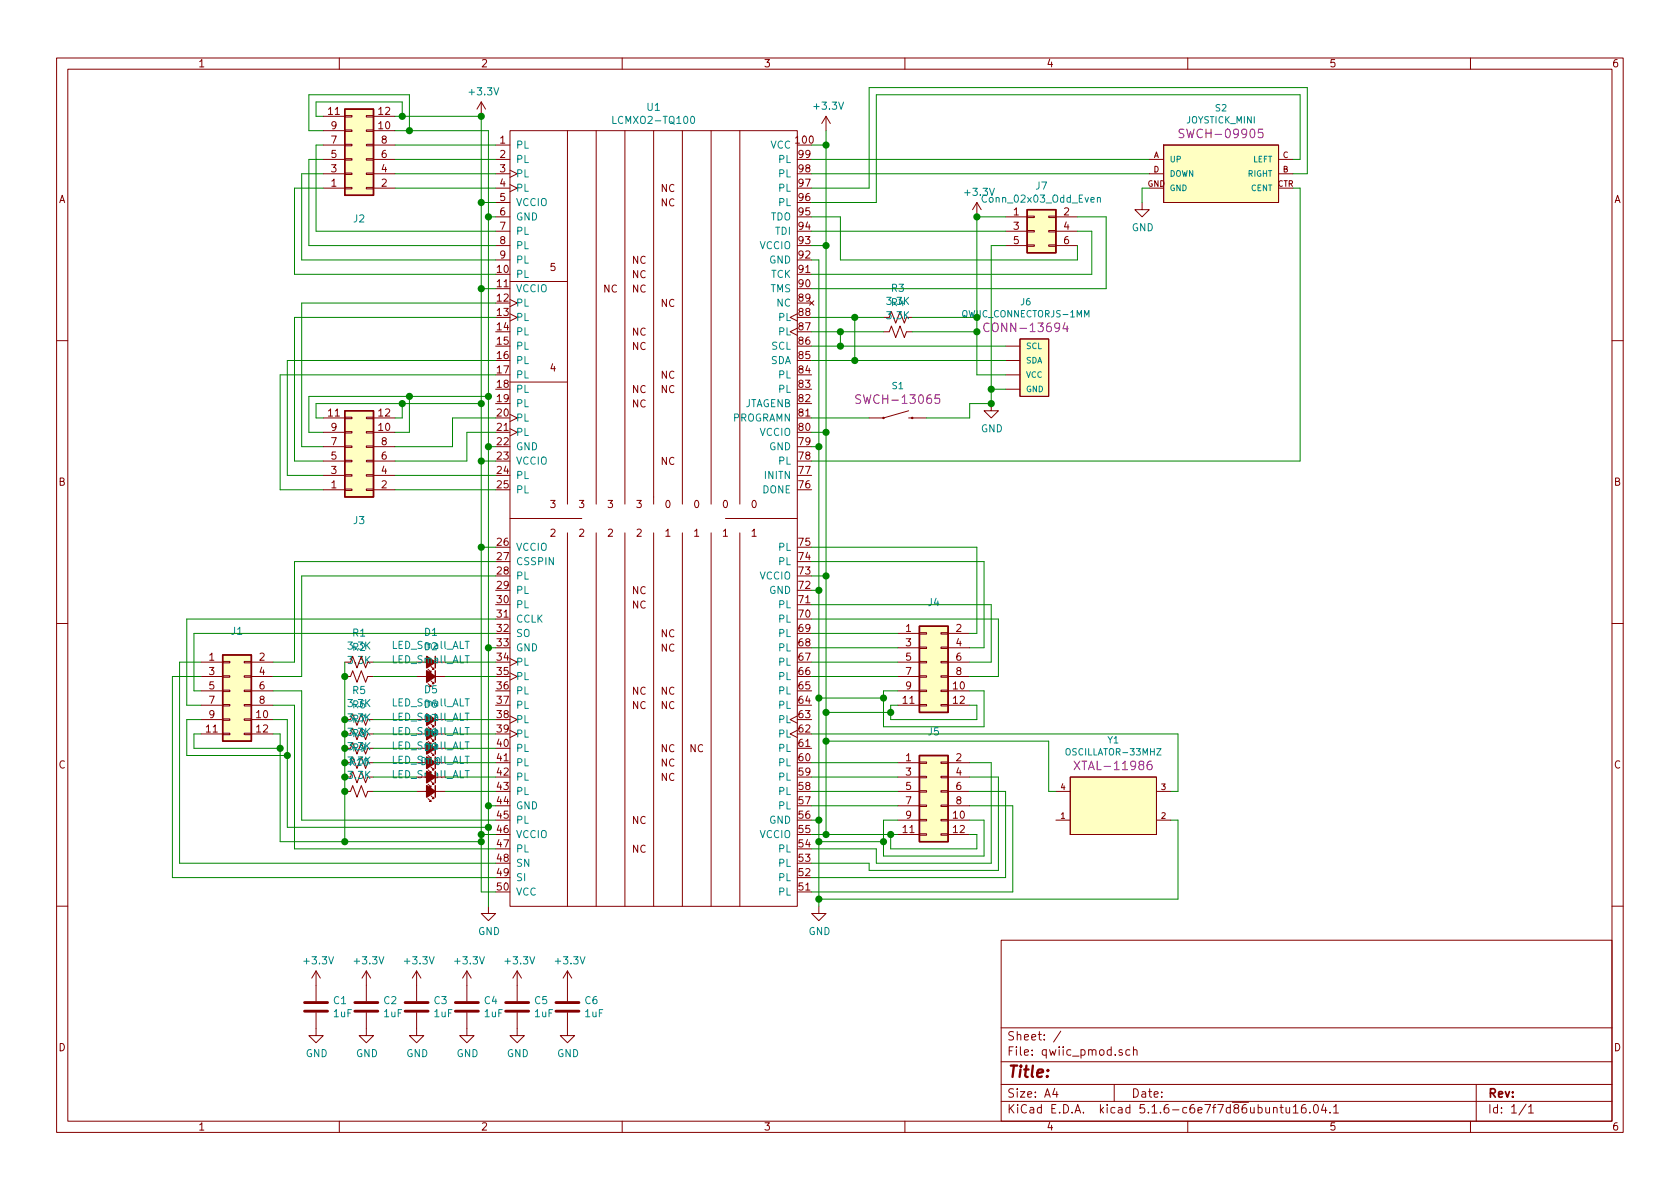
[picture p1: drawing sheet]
EESchema Schematic File Version 4
EELAYER 29 0
EELAYER END
$Descr A4 11693 8268
encoding utf-8
Sheet 1 1
Title ""
Date ""
Rev ""
Comp ""
Comment1 ""
Comment2 ""
Comment3 ""
Comment4 ""
$EndDescr
$Comp
L Connector_Generic:Conn_02x06_Odd_Even J2
U 1 1
P 2450 1100
F 0 "J2" H 2500 1517 50  0000 C CNN
F 1 "Conn_02x06_Top_Bottom" H 2500 1426 50  0001 C CNN
F 2 "Connector_Samtec_HLE_SMD:Samtec_HLE-106-02-xxx-DV-BE_2x06_P2.54mm_Horizontal" H 2450 1100 50  0001 C CNN
F 3 "~" H 2450 1100 50  0001 C CNN
	1    2450 1100
	1    0    0    1   
$EndComp
$Comp
L Connector_Generic:Conn_02x06_Odd_Even J3
U 1 1
P 2450 3200
F 0 "J3" H 2500 3617 50  0000 C CNN
F 1 "Conn_02x06_Top_Bottom" H 2500 3526 50  0001 C CNN
F 2 "Connector_Samtec_HLE_SMD:Samtec_HLE-106-02-xxx-DV-BE_2x06_P2.54mm_Horizontal" H 2450 3200 50  0001 C CNN
F 3 "~" H 2450 3200 50  0001 C CNN
	1    2450 3200
	1    0    0    1   
$EndComp
$Comp
L Connector_Generic:Conn_02x06_Odd_Even J5
U 1 1
P 6450 5500
F 0 "J5" H 6500 5917 50  0000 C CNN
F 1 "Conn_02x06_Top_Bottom" H 6500 5826 50  0001 C CNN
F 2 "Connector_Samtec_HLE_SMD:Samtec_HLE-106-02-xxx-DV-BE_2x06_P2.54mm_Horizontal" H 6450 5500 50  0001 C CNN
F 3 "~" H 6450 5500 50  0001 C CNN
	1    6450 5500
	1    0    0    -1  
$EndComp
$Comp
L Connector_Generic:Conn_02x06_Odd_Even J4
U 1 1
P 6450 4600
F 0 "J4" H 6500 5017 50  0000 C CNN
F 1 "Conn_02x06_Top_Bottom" H 6500 4926 50  0001 C CNN
F 2 "Connector_Samtec_HLE_SMD:Samtec_HLE-106-02-xxx-DV-BE_2x06_P2.54mm_Horizontal" H 6450 4600 50  0001 C CNN
F 3 "~" H 6450 4600 50  0001 C CNN
	1    6450 4600
	1    0    0    -1  
$EndComp
$Comp
L SparkFun-Connectors:QWIIC_CONNECTORJS-1MM J6
U 1 1
P 7100 2700
F 0 "J6" H 7058 3310 45  0000 C CNN
F 1 "QWIIC_CONNECTORJS-1MM" H 7058 3226 45  0000 C CNN
F 2 "Connectors:1X04_1MM_RA" H 7100 3200 20  0001 C CNN
F 3 "" H 7100 2700 50  0001 C CNN
F 4 "CONN-13694" H 7058 3131 60  0000 C CNN "Field4"
	1    7100 2700
	-1   0    0    -1  
$EndComp
$Comp
L custom:LCMXO2-TQ100 U1
U 1 1
P 4550 3600
F 0 "U1" H 4550 6465 50  0000 C CNN
F 1 "LCMXO2-TQ100" H 4550 6374 50  0000 C CNN
F 2 "Package_QFP:LQFP-100_14x14mm_P0.5mm" H 4550 3600 50  0001 C CNN
F 3 "" H 4550 3600 50  0001 C CNN
	1    4550 3600
	1    0    0    -1  
$EndComp
Wire Wire Line
	7000 2400 5850 2400
Wire Wire Line
	5650 2500 5950 2500
$Comp
L Connector_Generic:Conn_02x03_Odd_Even J7
U 1 1
P 7200 1600
F 0 "J7" H 7250 1917 50  0000 C CNN
F 1 "Conn_02x03_Odd_Even" H 7250 1826 50  0000 C CNN
F 2 "Connector:Tag-Connect_TC2030-IDC-NL_2x03_P1.27mm_Vertical" H 7200 1600 50  0001 C CNN
F 3 "~" H 7200 1600 50  0001 C CNN
	1    7200 1600
	1    0    0    -1  
$EndComp
$Comp
L power:+3.3V #PWR04
U 1 1
P 5750 900
F 0 "#PWR04" H 5750 750 50  0001 C CNN
F 1 "+3.3V" H 5765 1073 50  0000 C CNN
F 2 "" H 5750 900 50  0001 C CNN
F 3 "" H 5750 900 50  0001 C CNN
	1    5750 900 
	1    0    0    -1  
$EndComp
$Comp
L power:+3.3V #PWR01
U 1 1
P 3350 800
F 0 "#PWR01" H 3350 650 50  0001 C CNN
F 1 "+3.3V" H 3365 973 50  0000 C CNN
F 2 "" H 3350 800 50  0001 C CNN
F 3 "" H 3350 800 50  0001 C CNN
	1    3350 800 
	1    0    0    -1  
$EndComp
$Comp
L power:GND #PWR02
U 1 1
P 3400 6300
F 0 "#PWR02" H 3400 6050 50  0001 C CNN
F 1 "GND" H 3405 6127 50  0000 C CNN
F 2 "" H 3400 6300 50  0001 C CNN
F 3 "" H 3400 6300 50  0001 C CNN
	1    3400 6300
	1    0    0    -1  
$EndComp
$Comp
L power:GND #PWR03
U 1 1
P 5700 6300
F 0 "#PWR03" H 5700 6050 50  0001 C CNN
F 1 "GND" H 5705 6127 50  0000 C CNN
F 2 "" H 5700 6300 50  0001 C CNN
F 3 "" H 5700 6300 50  0001 C CNN
	1    5700 6300
	1    0    0    -1  
$EndComp
Wire Wire Line
	5700 6300 5700 6250
Wire Wire Line
	5700 5700 5650 5700
Wire Wire Line
	5650 4100 5700 4100
Wire Wire Line
	5700 4100 5700 4850
Connection ~ 5700 5700
Wire Wire Line
	5650 3100 5700 3100
Wire Wire Line
	5700 3100 5700 4100
Connection ~ 5700 4100
Wire Wire Line
	5650 1800 5700 1800
Wire Wire Line
	5700 1800 5700 3100
Connection ~ 5700 3100
Wire Wire Line
	5650 1000 5750 1000
Wire Wire Line
	5750 1000 5750 900 
Wire Wire Line
	5650 1700 5750 1700
Wire Wire Line
	5750 1700 5750 1000
Connection ~ 5750 1000
Wire Wire Line
	5650 3000 5750 3000
Wire Wire Line
	5750 3000 5750 1700
Connection ~ 5750 1700
Wire Wire Line
	5650 4000 5750 4000
Wire Wire Line
	5750 4000 5750 3000
Connection ~ 5750 3000
Wire Wire Line
	5650 5800 5750 5800
Wire Wire Line
	5750 5800 5750 5150
Connection ~ 5750 4000
Wire Wire Line
	5650 1600 7000 1600
$Comp
L power:GND #PWR06
U 1 1
P 6900 2800
F 0 "#PWR06" H 6900 2550 50  0001 C CNN
F 1 "GND" H 6905 2627 50  0000 C CNN
F 2 "" H 6900 2800 50  0001 C CNN
F 3 "" H 6900 2800 50  0001 C CNN
	1    6900 2800
	1    0    0    -1  
$EndComp
$Comp
L power:+3.3V #PWR05
U 1 1
P 6800 1500
F 0 "#PWR05" H 6800 1350 50  0001 C CNN
F 1 "+3.3V" H 6815 1673 50  0000 C CNN
F 2 "" H 6800 1500 50  0001 C CNN
F 3 "" H 6800 1500 50  0001 C CNN
	1    6800 1500
	1    0    0    -1  
$EndComp
Wire Wire Line
	6800 2600 6800 2300
Wire Wire Line
	6900 2800 6900 2700
Wire Wire Line
	6900 1700 6900 2700
Connection ~ 6900 2700
Wire Wire Line
	7500 1600 7600 1600
Wire Wire Line
	7600 1600 7600 1900
Wire Wire Line
	7500 1500 7700 1500
Wire Wire Line
	7700 1500 7700 2000
Wire Wire Line
	7700 2000 5650 2000
Wire Wire Line
	7600 1900 5650 1900
Wire Wire Line
	7500 1700 7500 1800
Wire Wire Line
	7500 1800 5850 1800
Wire Wire Line
	5850 1800 5850 1500
Wire Wire Line
	5850 1500 5650 1500
Wire Wire Line
	6800 1500 7000 1500
Wire Wire Line
	6800 2600 7000 2600
Wire Wire Line
	6900 1700 7000 1700
Wire Wire Line
	6900 2700 7000 2700
Wire Wire Line
	5650 2300 5850 2300
Wire Wire Line
	5850 2300 5850 2400
Connection ~ 5850 2400
Wire Wire Line
	5850 2400 5650 2400
Wire Wire Line
	5650 2200 5950 2200
Wire Wire Line
	5950 2200 5950 2500
Connection ~ 5950 2500
Wire Wire Line
	5950 2500 7000 2500
Wire Wire Line
	3400 6300 3400 5750
Wire Wire Line
	3400 5600 3450 5600
Wire Wire Line
	3450 4500 3400 4500
Wire Wire Line
	3400 4500 3400 5600
Connection ~ 3400 5600
Wire Wire Line
	3450 3100 3400 3100
Connection ~ 3400 4500
Wire Wire Line
	3450 1500 3400 1500
Wire Wire Line
	3400 1500 3400 2750
Connection ~ 3400 3100
Wire Wire Line
	3450 1400 3350 1400
Wire Wire Line
	3450 3200 3350 3200
Wire Wire Line
	3350 3200 3350 2800
Connection ~ 3350 1400
Wire Wire Line
	3400 3100 3400 4500
Wire Wire Line
	3450 3800 3350 3800
Wire Wire Line
	3350 3800 3350 3200
Connection ~ 3350 3200
Wire Wire Line
	3450 5800 3350 5800
Wire Wire Line
	3350 5800 3350 3800
Connection ~ 3350 3800
Wire Wire Line
	3450 6200 3350 6200
Wire Wire Line
	3350 6200 3350 5850
Connection ~ 3350 5800
Wire Wire Line
	3450 2000 3350 2000
Connection ~ 3350 2000
Wire Wire Line
	3350 2000 3350 1400
Connection ~ 3400 1500
Wire Wire Line
	2750 2900 2800 2900
Wire Wire Line
	2800 2900 2800 2800
Wire Wire Line
	2800 2800 2200 2800
Wire Wire Line
	2200 2800 2200 2900
Wire Wire Line
	2200 2900 2250 2900
Wire Wire Line
	2250 3000 2150 3000
Wire Wire Line
	2150 3000 2150 2750
Wire Wire Line
	2150 2750 2850 2750
Wire Wire Line
	2850 2750 2850 3000
Wire Wire Line
	2850 3000 2750 3000
Wire Wire Line
	2750 3400 3450 3400
Wire Wire Line
	2750 3300 3450 3300
Wire Wire Line
	2750 3200 3250 3200
Wire Wire Line
	3250 3200 3250 3000
Wire Wire Line
	3250 3000 3450 3000
Wire Wire Line
	2750 3100 3150 3100
Wire Wire Line
	3150 3100 3150 2900
Wire Wire Line
	3150 2900 3450 2900
Wire Wire Line
	2800 2800 3350 2800
Connection ~ 2800 2800
Connection ~ 3350 2800
Wire Wire Line
	3350 2800 3350 2000
Wire Wire Line
	2850 2750 3400 2750
Connection ~ 2850 2750
Connection ~ 3400 2750
Wire Wire Line
	3400 2750 3400 3100
Wire Wire Line
	2250 3100 2100 3100
Wire Wire Line
	2100 3100 2100 2100
Wire Wire Line
	2100 2100 3450 2100
Wire Wire Line
	2250 3200 2050 3200
Wire Wire Line
	2050 3200 2050 2200
Wire Wire Line
	2050 2200 3450 2200
Wire Wire Line
	2250 3300 2000 3300
Wire Wire Line
	2000 3300 2000 2500
Wire Wire Line
	2000 2500 3450 2500
Wire Wire Line
	2250 3400 1950 3400
Wire Wire Line
	1950 3400 1950 2600
Wire Wire Line
	1950 2600 3450 2600
Wire Wire Line
	3350 800  3350 1400
Wire Wire Line
	2750 900  2850 900 
Wire Wire Line
	3400 900  3400 1500
Wire Wire Line
	2750 800  2800 800 
Wire Wire Line
	2800 800  2800 700 
Wire Wire Line
	2800 700  2200 700 
Wire Wire Line
	2200 700  2200 800 
Wire Wire Line
	2200 800  2250 800 
Wire Wire Line
	2850 900  2850 650 
Wire Wire Line
	2850 650  2150 650 
Wire Wire Line
	2150 650  2150 900 
Wire Wire Line
	2150 900  2250 900 
Connection ~ 2850 900 
Wire Wire Line
	2850 900  3400 900 
Wire Wire Line
	3450 1000 2750 1000
Wire Wire Line
	3450 1100 2750 1100
Wire Wire Line
	3450 1200 2750 1200
Wire Wire Line
	3450 1300 2750 1300
Wire Wire Line
	2250 1000 2200 1000
Wire Wire Line
	2200 1000 2200 1600
Wire Wire Line
	2200 1600 3450 1600
Wire Wire Line
	3450 1700 2150 1700
Wire Wire Line
	2150 1700 2150 1100
Wire Wire Line
	2150 1100 2250 1100
Wire Wire Line
	2250 1200 2100 1200
Wire Wire Line
	2100 1200 2100 1800
Wire Wire Line
	2100 1800 3450 1800
Wire Wire Line
	3450 1900 2050 1900
Wire Wire Line
	2050 1900 2050 1300
Wire Wire Line
	2050 1300 2250 1300
Wire Wire Line
	2800 800  3350 800 
Connection ~ 2800 800 
Connection ~ 3350 800 
Wire Wire Line
	5650 5300 6250 5300
Wire Wire Line
	5650 5400 6250 5400
Wire Wire Line
	5650 5500 6250 5500
Wire Wire Line
	6250 5600 5650 5600
Wire Wire Line
	6250 5800 6200 5800
Wire Wire Line
	6200 5800 6200 5900
Wire Wire Line
	6200 5900 6800 5900
Wire Wire Line
	6800 5900 6800 5800
Wire Wire Line
	6800 5800 6750 5800
Wire Wire Line
	6750 5700 6850 5700
Wire Wire Line
	6850 5700 6850 5950
Wire Wire Line
	6850 5950 6150 5950
Wire Wire Line
	6150 5950 6150 5850
Wire Wire Line
	6150 5700 6250 5700
Wire Wire Line
	6200 5800 5750 5800
Connection ~ 6200 5800
Connection ~ 5750 5800
Wire Wire Line
	5700 5850 6150 5850
Connection ~ 5700 5850
Wire Wire Line
	5700 5850 5700 5700
Connection ~ 6150 5850
Wire Wire Line
	6150 5850 6150 5700
Wire Wire Line
	5650 5900 6100 5900
Wire Wire Line
	6100 5900 6100 6000
Wire Wire Line
	6100 6000 6900 6000
Wire Wire Line
	6900 6000 6900 5300
Wire Wire Line
	6900 5300 6750 5300
Wire Wire Line
	6750 5400 6950 5400
Wire Wire Line
	6950 5400 6950 6050
Wire Wire Line
	6950 6050 6050 6050
Wire Wire Line
	6050 6050 6050 6000
Wire Wire Line
	6050 6000 5650 6000
Wire Wire Line
	5650 6100 7000 6100
Wire Wire Line
	7000 6100 7000 5500
Wire Wire Line
	7000 5500 6750 5500
Wire Wire Line
	5650 6200 7050 6200
Wire Wire Line
	7050 6200 7050 5600
Wire Wire Line
	7050 5600 6750 5600
Wire Wire Line
	5650 4400 6250 4400
Wire Wire Line
	6250 4500 5650 4500
Wire Wire Line
	5650 4600 6250 4600
Wire Wire Line
	6250 4700 5650 4700
Wire Wire Line
	6250 4900 6200 4900
Wire Wire Line
	6200 4900 6200 4950
Wire Wire Line
	6200 5000 6800 5000
Wire Wire Line
	6800 5000 6800 4900
Wire Wire Line
	6800 4900 6750 4900
Wire Wire Line
	6750 4800 6850 4800
Wire Wire Line
	6850 4800 6850 5050
Wire Wire Line
	6850 5050 6150 5050
Wire Wire Line
	6150 5050 6150 4850
Wire Wire Line
	6150 4800 6250 4800
Wire Wire Line
	6750 4400 6800 4400
Wire Wire Line
	6800 4400 6800 3800
Wire Wire Line
	6800 3800 5650 3800
Wire Wire Line
	5650 3900 6850 3900
Wire Wire Line
	6850 3900 6850 4500
Wire Wire Line
	6850 4500 6750 4500
Wire Wire Line
	6750 4600 6900 4600
Wire Wire Line
	6900 4600 6900 4200
Wire Wire Line
	6900 4200 5650 4200
Wire Wire Line
	5650 4300 6950 4300
Wire Wire Line
	6950 4300 6950 4700
Wire Wire Line
	6950 4700 6750 4700
$Comp
L SparkFun-Clocks:OSCILLATOR-33MHZ Y1
U 1 1
P 7750 5600
F 0 "Y1" H 7750 6060 45  0000 C CNN
F 1 "OSCILLATOR-33MHZ" H 7750 5976 45  0000 C CNN
F 2 "Clocks:OSCILLATOR-SMD-5X3.2" H 7750 5950 20  0001 C CNN
F 3 "" H 7750 5600 50  0001 C CNN
F 4 "XTAL-11986" H 7750 5881 60  0000 C CNN "Field4"
	1    7750 5600
	1    0    0    -1  
$EndComp
Wire Wire Line
	5650 5100 8200 5100
Wire Wire Line
	8200 5100 8200 5500
Wire Wire Line
	8200 5500 8150 5500
Wire Wire Line
	7350 5500 7300 5500
Wire Wire Line
	7300 5500 7300 5150
Wire Wire Line
	7300 5150 5750 5150
Connection ~ 5750 5150
Wire Wire Line
	5750 5150 5750 4950
Wire Wire Line
	5700 6250 8200 6250
Wire Wire Line
	8200 6250 8200 5700
Wire Wire Line
	8200 5700 8150 5700
Connection ~ 5700 6250
Wire Wire Line
	5700 6250 5700 5850
$Comp
L SparkFun-Switches:MOMENTARY-SWITCH-SPST-SMD-4.6X2.8MM S1
U 1 1
P 6250 2900
F 0 "S1" H 6250 3126 45  0000 C CNN
F 1 "MOMENTARY-SWITCH-SPST-SMD-4.6X2.8MM" H 6250 3126 45  0001 C CNN
F 2 "Switches:TACTILE_SWITCH_SMD_4.6X2.8MM" H 6250 3100 20  0001 C CNN
F 3 "" H 6250 2900 50  0001 C CNN
F 4 "SWCH-13065" H 6250 3031 60  0000 C CNN "Field4"
	1    6250 2900
	1    0    0    -1  
$EndComp
Wire Wire Line
	5650 2900 6050 2900
Wire Wire Line
	6450 2900 6750 2900
Wire Wire Line
	6750 2900 6750 2800
Wire Wire Line
	6750 2800 6900 2800
Connection ~ 6900 2800
Wire Wire Line
	1900 5100 1950 5100
Wire Wire Line
	1950 5100 1950 5200
Wire Wire Line
	1950 5200 1350 5200
Wire Wire Line
	1350 5200 1350 5100
Wire Wire Line
	1350 5100 1400 5100
Wire Wire Line
	1400 5000 1300 5000
Wire Wire Line
	1300 5000 1300 5250
Wire Wire Line
	1300 5250 2000 5250
Wire Wire Line
	2000 5250 2000 5000
Wire Wire Line
	2000 5000 1900 5000
Wire Wire Line
	3450 6000 1250 6000
Wire Wire Line
	1250 6000 1250 4600
Wire Wire Line
	1250 4600 1400 4600
Wire Wire Line
	3450 6100 1200 6100
Wire Wire Line
	1200 6100 1200 4700
Wire Wire Line
	1200 4700 1400 4700
Wire Wire Line
	1300 4300 1300 4900
Wire Wire Line
	1300 4900 1400 4900
Wire Wire Line
	1350 4400 1350 4800
Wire Wire Line
	1350 4800 1400 4800
Wire Wire Line
	3450 5900 2050 5900
Wire Wire Line
	2050 5900 2050 4900
Wire Wire Line
	2050 4900 1900 4900
Wire Wire Line
	3450 5700 2100 5700
Wire Wire Line
	3400 5750 2000 5750
Wire Wire Line
	2000 5750 2000 5250
Connection ~ 3400 5750
Wire Wire Line
	3400 5750 3400 5600
Connection ~ 2000 5250
Wire Wire Line
	1950 5850 1950 5200
Connection ~ 3350 5850
Wire Wire Line
	3350 5850 3350 5800
Connection ~ 1950 5200
Wire Wire Line
	1950 5850 2400 5850
$Comp
L Device:LED_Small_ALT D1
U 1 1
P 3000 4600
F 0 "D1" H 3000 4395 50  0000 C CNN
F 1 "LED_Small_ALT" H 3000 4486 50  0000 C CNN
F 2 "LED_SMD:LED_0402_1005Metric" V 3000 4600 50  0001 C CNN
F 3 "~" V 3000 4600 50  0001 C CNN
	1    3000 4600
	-1   0    0    1   
$EndComp
$Comp
L Device:LED_Small_ALT D2
U 1 1
P 3000 4700
F 0 "D2" H 3000 4495 50  0000 C CNN
F 1 "LED_Small_ALT" H 3000 4586 50  0000 C CNN
F 2 "LED_SMD:LED_0402_1005Metric" V 3000 4700 50  0001 C CNN
F 3 "~" V 3000 4700 50  0001 C CNN
	1    3000 4700
	-1   0    0    1   
$EndComp
$Comp
L Device:LED_Small_ALT D5
U 1 1
P 3000 5000
F 0 "D5" H 3000 4795 50  0000 C CNN
F 1 "LED_Small_ALT" H 3000 4886 50  0000 C CNN
F 2 "LED_SMD:LED_0402_1005Metric" V 3000 5000 50  0001 C CNN
F 3 "~" V 3000 5000 50  0001 C CNN
	1    3000 5000
	-1   0    0    1   
$EndComp
$Comp
L Device:LED_Small_ALT D6
U 1 1
P 3000 5100
F 0 "D6" H 3000 4895 50  0000 C CNN
F 1 "LED_Small_ALT" H 3000 4986 50  0000 C CNN
F 2 "LED_SMD:LED_0402_1005Metric" V 3000 5100 50  0001 C CNN
F 3 "~" V 3000 5100 50  0001 C CNN
	1    3000 5100
	-1   0    0    1   
$EndComp
$Comp
L Device:LED_Small_ALT D7
U 1 1
P 3000 5200
F 0 "D7" H 3000 4995 50  0000 C CNN
F 1 "LED_Small_ALT" H 3000 5086 50  0000 C CNN
F 2 "LED_SMD:LED_0402_1005Metric" V 3000 5200 50  0001 C CNN
F 3 "~" V 3000 5200 50  0001 C CNN
	1    3000 5200
	-1   0    0    1   
$EndComp
$Comp
L Device:LED_Small_ALT D8
U 1 1
P 3000 5300
F 0 "D8" H 3000 5095 50  0000 C CNN
F 1 "LED_Small_ALT" H 3000 5186 50  0000 C CNN
F 2 "LED_SMD:LED_0402_1005Metric" V 3000 5300 50  0001 C CNN
F 3 "~" V 3000 5300 50  0001 C CNN
	1    3000 5300
	-1   0    0    1   
$EndComp
$Comp
L Device:LED_Small_ALT D9
U 1 1
P 3000 5400
F 0 "D9" H 3000 5195 50  0000 C CNN
F 1 "LED_Small_ALT" H 3000 5286 50  0000 C CNN
F 2 "LED_SMD:LED_0402_1005Metric" V 3000 5400 50  0001 C CNN
F 3 "~" V 3000 5400 50  0001 C CNN
	1    3000 5400
	-1   0    0    1   
$EndComp
$Comp
L Device:LED_Small_ALT D10
U 1 1
P 3000 5500
F 0 "D10" H 3000 5295 50  0000 C CNN
F 1 "LED_Small_ALT" H 3000 5386 50  0000 C CNN
F 2 "LED_SMD:LED_0402_1005Metric" V 3000 5500 50  0001 C CNN
F 3 "~" V 3000 5500 50  0001 C CNN
	1    3000 5500
	-1   0    0    1   
$EndComp
$Comp
L Device:R_Small_US R1
U 1 1
P 2500 4600
F 0 "R1" V 2295 4600 50  0000 C CNN
F 1 "3.3K" V 2386 4600 50  0000 C CNN
F 2 "Resistor_SMD:R_0402_1005Metric" H 2500 4600 50  0001 C CNN
F 3 "~" H 2500 4600 50  0001 C CNN
	1    2500 4600
	0    1    1    0   
$EndComp
$Comp
L Device:R_Small_US R2
U 1 1
P 2500 4700
F 0 "R2" V 2295 4700 50  0000 C CNN
F 1 "3.3K" V 2386 4700 50  0000 C CNN
F 2 "Resistor_SMD:R_0402_1005Metric" H 2500 4700 50  0001 C CNN
F 3 "~" H 2500 4700 50  0001 C CNN
	1    2500 4700
	0    1    1    0   
$EndComp
$Comp
L Device:R_Small_US R5
U 1 1
P 2500 5000
F 0 "R5" V 2295 5000 50  0000 C CNN
F 1 "3.3K" V 2386 5000 50  0000 C CNN
F 2 "Resistor_SMD:R_0402_1005Metric" H 2500 5000 50  0001 C CNN
F 3 "~" H 2500 5000 50  0001 C CNN
	1    2500 5000
	0    1    1    0   
$EndComp
$Comp
L Device:R_Small_US R6
U 1 1
P 2500 5100
F 0 "R6" V 2295 5100 50  0000 C CNN
F 1 "3.3K" V 2386 5100 50  0000 C CNN
F 2 "Resistor_SMD:R_0402_1005Metric" H 2500 5100 50  0001 C CNN
F 3 "~" H 2500 5100 50  0001 C CNN
	1    2500 5100
	0    1    1    0   
$EndComp
$Comp
L Device:R_Small_US R7
U 1 1
P 2500 5200
F 0 "R7" V 2295 5200 50  0000 C CNN
F 1 "3.3K" V 2386 5200 50  0000 C CNN
F 2 "Resistor_SMD:R_0402_1005Metric" H 2500 5200 50  0001 C CNN
F 3 "~" H 2500 5200 50  0001 C CNN
	1    2500 5200
	0    1    1    0   
$EndComp
$Comp
L Device:R_Small_US R8
U 1 1
P 2500 5300
F 0 "R8" V 2295 5300 50  0000 C CNN
F 1 "3.3K" V 2386 5300 50  0000 C CNN
F 2 "Resistor_SMD:R_0402_1005Metric" H 2500 5300 50  0001 C CNN
F 3 "~" H 2500 5300 50  0001 C CNN
	1    2500 5300
	0    1    1    0   
$EndComp
$Comp
L Device:R_Small_US R9
U 1 1
P 2500 5400
F 0 "R9" V 2295 5400 50  0000 C CNN
F 1 "3.3K" V 2386 5400 50  0000 C CNN
F 2 "Resistor_SMD:R_0402_1005Metric" H 2500 5400 50  0001 C CNN
F 3 "~" H 2500 5400 50  0001 C CNN
	1    2500 5400
	0    1    1    0   
$EndComp
$Comp
L Device:R_Small_US R10
U 1 1
P 2500 5500
F 0 "R10" V 2295 5500 50  0000 C CNN
F 1 "3.3K" V 2386 5500 50  0000 C CNN
F 2 "Resistor_SMD:R_0402_1005Metric" H 2500 5500 50  0001 C CNN
F 3 "~" H 2500 5500 50  0001 C CNN
	1    2500 5500
	0    1    1    0   
$EndComp
Wire Wire Line
	3100 4600 3450 4600
Wire Wire Line
	3450 4700 3100 4700
Wire Wire Line
	3100 5000 3450 5000
Wire Wire Line
	3450 5100 3100 5100
Wire Wire Line
	3100 5200 3450 5200
Wire Wire Line
	3450 5300 3100 5300
Wire Wire Line
	3100 5400 3450 5400
Wire Wire Line
	3450 5500 3100 5500
Wire Wire Line
	2600 5500 2900 5500
Wire Wire Line
	2900 5400 2600 5400
Wire Wire Line
	2600 5300 2900 5300
Wire Wire Line
	2900 5200 2600 5200
Wire Wire Line
	2600 5100 2900 5100
Wire Wire Line
	2900 5000 2600 5000
Wire Wire Line
	2900 4700 2600 4700
Wire Wire Line
	2600 4600 2900 4600
Wire Wire Line
	2400 4600 2400 4700
Connection ~ 2400 5850
Wire Wire Line
	2400 5850 3350 5850
Wire Wire Line
	2400 5000 2400 5100
Connection ~ 2400 5100
Wire Wire Line
	2400 5100 2400 5200
Connection ~ 2400 5200
Wire Wire Line
	2400 5200 2400 5300
Connection ~ 2400 5300
Wire Wire Line
	2400 5300 2400 5400
Connection ~ 2400 5400
Wire Wire Line
	2400 5400 2400 5500
Connection ~ 2400 5500
Wire Wire Line
	2400 5500 2400 5850
$Comp
L Device:R_Small_US R4
U 1 1
P 6250 2300
F 0 "R4" V 6045 2300 50  0000 C CNN
F 1 "3.3K" V 6136 2300 50  0000 C CNN
F 2 "Resistor_SMD:R_0402_1005Metric" H 6250 2300 50  0001 C CNN
F 3 "~" H 6250 2300 50  0001 C CNN
	1    6250 2300
	0    1    1    0   
$EndComp
$Comp
L Device:R_Small_US R3
U 1 1
P 6250 2200
F 0 "R3" V 6045 2200 50  0000 C CNN
F 1 "3.3K" V 6136 2200 50  0000 C CNN
F 2 "Resistor_SMD:R_0402_1005Metric" H 6250 2200 50  0001 C CNN
F 3 "~" H 6250 2200 50  0001 C CNN
	1    6250 2200
	0    1    1    0   
$EndComp
Wire Wire Line
	6350 2200 6800 2200
Connection ~ 6800 2200
Wire Wire Line
	6800 2200 6800 1500
Wire Wire Line
	6800 2300 6350 2300
Connection ~ 6800 2300
Wire Wire Line
	6800 2300 6800 2200
Wire Wire Line
	6150 2300 5850 2300
Connection ~ 5850 2300
Wire Wire Line
	6150 2200 5950 2200
Connection ~ 5950 2200
Wire Wire Line
	2100 4000 2100 4700
Wire Wire Line
	3450 4000 2100 4000
Wire Wire Line
	2050 3900 2050 4600
Wire Wire Line
	3450 3900 2050 3900
Wire Wire Line
	1900 4600 2050 4600
Wire Wire Line
	1900 4700 2100 4700
Wire Wire Line
	2100 4800 1900 4800
Wire Wire Line
	2100 5700 2100 4800
Wire Wire Line
	3450 4400 1350 4400
Wire Wire Line
	3450 4300 1300 4300
$Comp
L Connector_Generic:Conn_02x06_Odd_Even J1
U 1 1
P 1600 4800
F 0 "J1" H 1650 5217 50  0000 C CNN
F 1 "Conn_02x06_Top_Bottom" H 1650 5126 50  0001 C CNN
F 2 "Connector_Samtec_HLE_SMD:Samtec_HLE-106-02-xxx-DV-BE_2x06_P2.54mm_Horizontal" H 1600 4800 50  0001 C CNN
F 3 "~" H 1600 4800 50  0001 C CNN
	1    1600 4800
	1    0    0    -1  
$EndComp
Wire Wire Line
	2400 4700 2400 5000
Connection ~ 2400 4700
Connection ~ 2400 5000
$Comp
L Device:C C1
U 1 1
P 2200 7000
F 0 "C1" H 2315 7046 50  0000 L CNN
F 1 "1uF" H 2315 6955 50  0000 L CNN
F 2 "Capacitor_SMD:C_0402_1005Metric" H 2238 6850 50  0001 C CNN
F 3 "~" H 2200 7000 50  0001 C CNN
	1    2200 7000
	1    0    0    -1  
$EndComp
$Comp
L power:GND #PWR0101
U 1 1
P 2200 7150
F 0 "#PWR0101" H 2200 6900 50  0001 C CNN
F 1 "GND" H 2205 6977 50  0000 C CNN
F 2 "" H 2200 7150 50  0001 C CNN
F 3 "" H 2200 7150 50  0001 C CNN
	1    2200 7150
	1    0    0    -1  
$EndComp
$Comp
L power:+3.3V #PWR0102
U 1 1
P 2200 6850
F 0 "#PWR0102" H 2200 6700 50  0001 C CNN
F 1 "+3.3V" H 2215 7023 50  0000 C CNN
F 2 "" H 2200 6850 50  0001 C CNN
F 3 "" H 2200 6850 50  0001 C CNN
	1    2200 6850
	1    0    0    -1  
$EndComp
$Comp
L Device:C C2
U 1 1
P 2550 7000
F 0 "C2" H 2665 7046 50  0000 L CNN
F 1 "1uF" H 2665 6955 50  0000 L CNN
F 2 "Capacitor_SMD:C_0402_1005Metric" H 2588 6850 50  0001 C CNN
F 3 "~" H 2550 7000 50  0001 C CNN
	1    2550 7000
	1    0    0    -1  
$EndComp
$Comp
L power:GND #PWR0103
U 1 1
P 2550 7150
F 0 "#PWR0103" H 2550 6900 50  0001 C CNN
F 1 "GND" H 2555 6977 50  0000 C CNN
F 2 "" H 2550 7150 50  0001 C CNN
F 3 "" H 2550 7150 50  0001 C CNN
	1    2550 7150
	1    0    0    -1  
$EndComp
$Comp
L power:+3.3V #PWR0104
U 1 1
P 2550 6850
F 0 "#PWR0104" H 2550 6700 50  0001 C CNN
F 1 "+3.3V" H 2565 7023 50  0000 C CNN
F 2 "" H 2550 6850 50  0001 C CNN
F 3 "" H 2550 6850 50  0001 C CNN
	1    2550 6850
	1    0    0    -1  
$EndComp
$Comp
L Device:C C3
U 1 1
P 2900 7000
F 0 "C3" H 3015 7046 50  0000 L CNN
F 1 "1uF" H 3015 6955 50  0000 L CNN
F 2 "Capacitor_SMD:C_0402_1005Metric" H 2938 6850 50  0001 C CNN
F 3 "~" H 2900 7000 50  0001 C CNN
	1    2900 7000
	1    0    0    -1  
$EndComp
$Comp
L power:GND #PWR0105
U 1 1
P 2900 7150
F 0 "#PWR0105" H 2900 6900 50  0001 C CNN
F 1 "GND" H 2905 6977 50  0000 C CNN
F 2 "" H 2900 7150 50  0001 C CNN
F 3 "" H 2900 7150 50  0001 C CNN
	1    2900 7150
	1    0    0    -1  
$EndComp
$Comp
L power:+3.3V #PWR0106
U 1 1
P 2900 6850
F 0 "#PWR0106" H 2900 6700 50  0001 C CNN
F 1 "+3.3V" H 2915 7023 50  0000 C CNN
F 2 "" H 2900 6850 50  0001 C CNN
F 3 "" H 2900 6850 50  0001 C CNN
	1    2900 6850
	1    0    0    -1  
$EndComp
$Comp
L Device:C C4
U 1 1
P 3250 7000
F 0 "C4" H 3365 7046 50  0000 L CNN
F 1 "1uF" H 3365 6955 50  0000 L CNN
F 2 "Capacitor_SMD:C_0402_1005Metric" H 3288 6850 50  0001 C CNN
F 3 "~" H 3250 7000 50  0001 C CNN
	1    3250 7000
	1    0    0    -1  
$EndComp
$Comp
L power:GND #PWR0107
U 1 1
P 3250 7150
F 0 "#PWR0107" H 3250 6900 50  0001 C CNN
F 1 "GND" H 3255 6977 50  0000 C CNN
F 2 "" H 3250 7150 50  0001 C CNN
F 3 "" H 3250 7150 50  0001 C CNN
	1    3250 7150
	1    0    0    -1  
$EndComp
$Comp
L power:+3.3V #PWR0108
U 1 1
P 3250 6850
F 0 "#PWR0108" H 3250 6700 50  0001 C CNN
F 1 "+3.3V" H 3265 7023 50  0000 C CNN
F 2 "" H 3250 6850 50  0001 C CNN
F 3 "" H 3250 6850 50  0001 C CNN
	1    3250 6850
	1    0    0    -1  
$EndComp
$Comp
L Device:C C5
U 1 1
P 3600 7000
F 0 "C5" H 3715 7046 50  0000 L CNN
F 1 "1uF" H 3715 6955 50  0000 L CNN
F 2 "Capacitor_SMD:C_0402_1005Metric" H 3638 6850 50  0001 C CNN
F 3 "~" H 3600 7000 50  0001 C CNN
	1    3600 7000
	1    0    0    -1  
$EndComp
$Comp
L power:GND #PWR0109
U 1 1
P 3600 7150
F 0 "#PWR0109" H 3600 6900 50  0001 C CNN
F 1 "GND" H 3605 6977 50  0000 C CNN
F 2 "" H 3600 7150 50  0001 C CNN
F 3 "" H 3600 7150 50  0001 C CNN
	1    3600 7150
	1    0    0    -1  
$EndComp
$Comp
L power:+3.3V #PWR0110
U 1 1
P 3600 6850
F 0 "#PWR0110" H 3600 6700 50  0001 C CNN
F 1 "+3.3V" H 3615 7023 50  0000 C CNN
F 2 "" H 3600 6850 50  0001 C CNN
F 3 "" H 3600 6850 50  0001 C CNN
	1    3600 6850
	1    0    0    -1  
$EndComp
$Comp
L SparkFun-Switches:JOYSTICK_MINI S2
U 1 1
P 8500 1200
F 0 "S2" H 8500 1660 45  0000 C CNN
F 1 "JOYSTICK_MINI" H 8500 1576 45  0000 C CNN
F 2 "Switches:JOYSTICK_MINI" H 8500 1500 20  0001 C CNN
F 3 "" H 8500 1200 50  0001 C CNN
F 4 "SWCH-09905" H 8500 1481 60  0000 C CNN "Field4"
	1    8500 1200
	1    0    0    -1  
$EndComp
Connection ~ 6800 1500
Wire Wire Line
	5650 1100 8000 1100
Wire Wire Line
	5650 1200 8000 1200
$Comp
L power:GND #PWR0111
U 1 1
P 7950 1400
F 0 "#PWR0111" H 7950 1150 50  0001 C CNN
F 1 "GND" H 7955 1227 50  0000 C CNN
F 2 "" H 7950 1400 50  0001 C CNN
F 3 "" H 7950 1400 50  0001 C CNN
	1    7950 1400
	1    0    0    -1  
$EndComp
Wire Wire Line
	7950 1400 7950 1300
Wire Wire Line
	7950 1300 8000 1300
Wire Wire Line
	5650 1300 6050 1300
Wire Wire Line
	6050 1300 6050 600 
Wire Wire Line
	6050 600  9100 600 
Wire Wire Line
	9100 600  9100 1200
Wire Wire Line
	9100 1200 9000 1200
Wire Wire Line
	9000 1100 9050 1100
Wire Wire Line
	9050 1100 9050 650 
Wire Wire Line
	9050 650  6100 650 
Wire Wire Line
	6100 650  6100 1400
Wire Wire Line
	6100 1400 5650 1400
Wire Wire Line
	5650 3200 9050 3200
Wire Wire Line
	9050 3200 9050 1300
Wire Wire Line
	9050 1300 9000 1300
$Comp
L Device:C C6
U 1 1
P 3950 7000
F 0 "C6" H 4065 7046 50  0000 L CNN
F 1 "1uF" H 4065 6955 50  0000 L CNN
F 2 "Capacitor_SMD:C_0402_1005Metric" H 3988 6850 50  0001 C CNN
F 3 "~" H 3950 7000 50  0001 C CNN
	1    3950 7000
	1    0    0    -1  
$EndComp
$Comp
L power:GND #PWR0112
U 1 1
P 3950 7150
F 0 "#PWR0112" H 3950 6900 50  0001 C CNN
F 1 "GND" H 3955 6977 50  0000 C CNN
F 2 "" H 3950 7150 50  0001 C CNN
F 3 "" H 3950 7150 50  0001 C CNN
	1    3950 7150
	1    0    0    -1  
$EndComp
$Comp
L power:+3.3V #PWR0113
U 1 1
P 3950 6850
F 0 "#PWR0113" H 3950 6700 50  0001 C CNN
F 1 "+3.3V" H 3965 7023 50  0000 C CNN
F 2 "" H 3950 6850 50  0001 C CNN
F 3 "" H 3950 6850 50  0001 C CNN
	1    3950 6850
	1    0    0    -1  
$EndComp
Wire Wire Line
	6200 4950 5750 4950
Connection ~ 6200 4950
Wire Wire Line
	6200 4950 6200 5000
Connection ~ 5750 4950
Wire Wire Line
	5750 4950 5750 4000
Wire Wire Line
	6150 4850 5700 4850
Connection ~ 6150 4850
Wire Wire Line
	6150 4850 6150 4800
Connection ~ 5700 4850
Wire Wire Line
	5700 4850 5700 5700
$EndSCHEMATC
